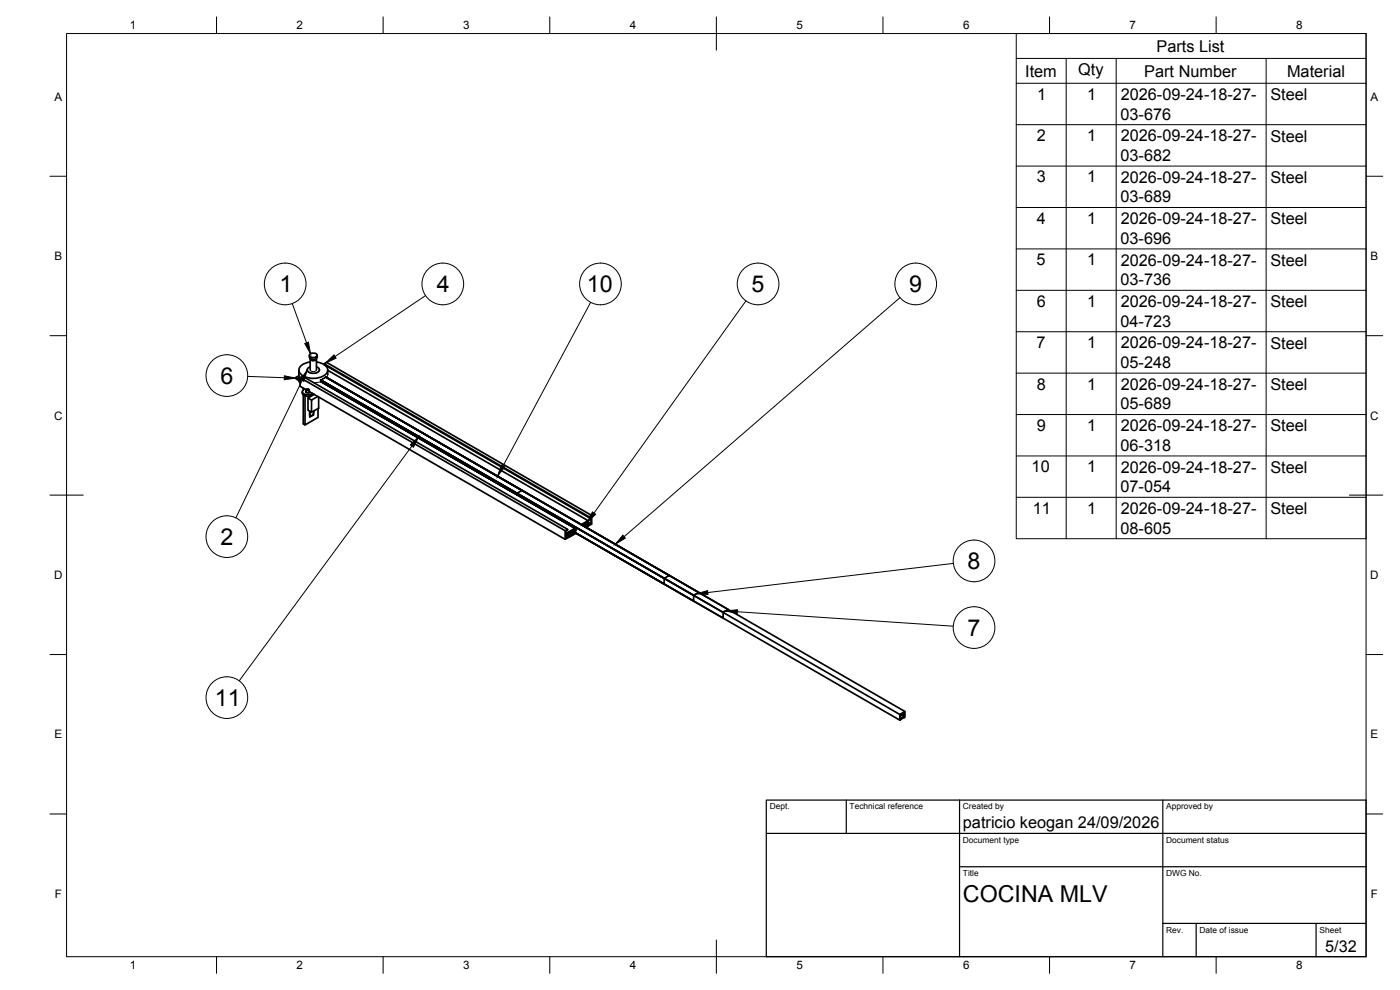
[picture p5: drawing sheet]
<svg xmlns="http://www.w3.org/2000/svg" width="420mm" height="297mm" viewBox="0 0 420 297" stroke-linecap="round" stroke-linejoin="round" font-family="sans-serif">
<!-- layer: Visible -->
<g fill="none" stroke="#000" stroke-width=".51">
<path d="M89.6 113.4v.3M89.6 114.1l-.8-.4v-.5l.8 .5 .5 1.2M89.7 112.8l-.1 .7 .5 1.1M89.7 111v2.7l.4 .7M89.7 112.7l-.9 .5M90.1 113.3l79.5 45.9 .7-.4M90.7 117.5a1.61 1.61 0 0 0 2.6 1.2l.6-.4M91 118.5v8.7l.5 .3M91 116.5v.5M91.5 116.7a.82 .82 0 0 0-.8 .9 .82 .82 0 0 0 .9 .8h1.2l.9-.4M91.5 118.8v8.7l3.9-2.2v-2.7M91.9 117.8v-.8l-1.8-1.1v-2.6l.7-.4 79.5 45.9v.3l-.5 .3v2.1l3-1.8-1.5 .9v-.6l1.5-.8"/>
<path d="M91.9 117.7h-.1M91.9 117.3l-.1 .1a.67 .67 0 0 0 .5 .5 .67 .67 0 0 0 .7-.3M92.2 111h.1M92.5 116.7l-.5 .1a.43 .43 0 0 0 .4 .4 .43 .43 0 0 0 .4-.3M92.8 117.5l76.8 44.3 3.2-1.8-2 1.2v-1M92.8 116.9v.9M92.8 117.7h.1M92.9 107.1a1.35 1.35 0 0 0 2.3 0M92.9 106.6v.5M92.9 106.4a1.43 1.43 0 0 1 2.3 .2 1.34 1.34 0 0 1-2.3 0zM93.1 110.1a.9 .9 0 0 0-.9 .9 .9 .9 0 0 0 .9 .9 2.07 2.07 0 0 0 2.8-.9l-.3-.6-.6-.3M93.1 108.6a3.2 3.2 0 0 0-3.4 2.7 4.1 4.1 0 0 0 4.3 2.2 4.1 4.1 0 0 0 4.3-2.2 2.63 2.63 0 0 0-2.4-2.5l-.9-.2"/>
<path d="M93.1 107.7v3.3M93.1 107.5a.94 .94 0 0 0 .9 .7 .94 .94 0 0 0 .9-.7M93.2 107.6a.87 .87 0 0 0 .8 .5 .87 .87 0 0 0 .8-.5M93.2 118.7v.1M93.9 118.1v.2l.1-.1M94.1 118.2l-.9 .6M94.3 118.3l-1.9 1.1 1.1 .6M95 107.7v3.3M95.2 106.6v.5M95.4 119l-1.9 1M95.6 119.1v3.4l-2.1 1.2-1.1-.6v-3.7M95.9 111h.1"/>
<path d="M97.3 109.1v.3l79.5 45.9 .6-.3v2.1M97.3 109.1l79.5 46v.2M97.3 109.1l.7-.4 79.6 46-.8 .4M97.7 113.1l120.8 69.8-1.5 .8v1.7l-44.2-25.5M97.7 113.1l112 64.7-1.5 .8v1.7l-35.4-20.4M97.7 113.1l103.2 59.6-1.6 .8v1.7l-26.5-15.3M97.7 113.1l59 34-1.5 .9v.6M97.7 113.1l173.9 100.4M97.8 109.7v.1M98.4 111.1l78.1 45.1-2 1.2M98.4 111v1.4M92.9 123.4v1.8l1.2-.7"/>
<path d="M93 124.5l-.1 .1M93.1 123.5l-.2 .5M93.5 120v3.7M93.9 124.4l.2 .1M94.1 124.1v.4M94.2 123.3a.98 .98 0 0 1-1.2 1.3v-.5l.2-.6M169.6 159.2v2.6M169.8 159.9l.1 .1M170.4 159.9l.4 .3M172.5 158.8l-2.3 1.2v.5l.2-.1M172.5 158.5l-2.6 1.5M172.5 159.5l-1.2 .6"/>
<path d="M172.8 158.9l-2 1.3M172.8 159.9l97.2 56.2M175.5 157.7l.4 .3v-.6l-.7 .4M175.5 157.7l-.3 .1M176.1 156.7l.3 .2-1.4 .8M176.2 156.8v-.2l-1.6 .9M176.5 156.6l.9 .5M176.5 156.2l-.1 1M177.4 157.1l-1.8 1 .3-.1M177.6 154.7v2.5l-1.7 1 .5-.3v-1M169.9 160v.9M170.4 160.6l-.6 .2"/>
<path d="M208.2 178.6l-112-64.6 173.8 100.4M270 214.4l1.6-.9v1.7l-1.6 .9zM270.7 214.5l.7 .4-1.2 .7v-.8l1.2-.7v.8M271.4 215.3h.1"/>
</g>
<!-- layer: Visible Narrow -->
<path d="M92.2 111a2.12 2.12 0 0 0 3.7 0M92.4 116.7l.4 .2M93.1 111a1.09 1.09 0 0 0 1.9 0M96.2 114.5l-1.9 .4M97.8 113.1l-1.6 .9M98.4 112.4l-.3 .9M155.2 148.6l-59-34.1v-.5v.5l76.3 44 .3 .7M172.4 159.5l.4 .4M172.5 159.4v.1M175.5 157.6v.1M170.2 160.3l.2 .3M170.3 160.7l.5 .2" fill="none" stroke="#000" stroke-width=".3"/>
<!-- layer: BORDER -->
<g fill="none" stroke="#000" stroke-width=".3">
<path d="M20 10.1h390v276.9h-390zM65 5.1v5M115 5.1v5M165 5.1v5M215 5.1v10M265 5.1v5M315 5.1v5M365 5.1v5M15 52.9h5M410 52.9h5M15 100.7h5M410 100.7h5"/>
<path d="M15 148.6h10M405 148.6h10M15 196.4h5M410 196.4h5M15 244.2h5M410 244.2h5M65 287v5M115 287v5M165 287v5M215 282.1v9.9M265 287v5M315 287v5"/>
<path d="M365 287v5"/>
</g>
<!-- layer: TITLEBLOCK -->
<path d="M230 240.1h180v46.9h-180zM230 250h180M254 240.1v9.9M288 240.1v46.9M349 240.1v46.9M288 260.1h122M349 277.1h61M359 277.1v9.9M395 277.1v9.9" fill="none" stroke="#000" stroke-width=".36"/>
<!-- layer: Parts Lists -->
<g fill="none" stroke="#000" stroke-width=".3">
<path d="M305 10.1h105v151.5h-105zM305 17.5h105M320 17.5v144.1M335 17.5v144.1M380 17.5v144.1M305 25h105M305 37.4h105M305 49.8h105M305 62.3h105M305 74.7h105M305 87.1h105M305 99.5h105"/>
<path d="M305 112h105M305 124.4h105M305 136.8h105M305 149.2h105"/>
</g>
<!-- layer: Balloons -->
<g fill="none" stroke="#000" stroke-width=".3">
<circle cx="85.6" cy="85.2" r="6.3"/>
<circle cx="132.9" cy="85.2" r="6.3"/>
<circle cx="180.2" cy="85.2" r="6.3"/>
<circle cx="227.5" cy="85.2" r="6.3"/>
<circle cx="274.8" cy="85.2" r="6.3"/>
<circle cx="68.1" cy="112.7" r="6.3"/>
<circle cx="68.1" cy="161" r="6.3"/>
<circle cx="292.3" cy="168.3" r="6.3"/>
<circle cx="292.3" cy="188.3" r="6.3"/>
<circle cx="68.1" cy="209.3" r="6.3"/>
</g>
<!-- layer: 0 -->
<path d="M85.3 112.8l3.5 .7-3.5 .4zM92.2 111l-1 3.4-1-.5zM91.5 103.1l1.1-.4 .6 3.5zM97.6 109l2.6-2.5 .7 1zM123.1 133.5l2.6-2.5-1.6 3.2zM150.5 139.5l1 .6-2.2 2.8zM177.8 153.6l1 .7-2.6 2.5zM186.9 160.6l.8 .8-3 1.9zM208.9 178.2l3.4-1 .2 1.2zM217.8 183.3l3.5-.3-.1 1.1z" fill="#000" stroke="#000" stroke-width=".3"/>
<path d="M87.7 91.1l4.3 11.8M127.7 88.7l-27.2 18.3M177.2 90.7l-26.2 49.1M223.9 90.3l-45.6 63.6M270.1 89.3l-82.8 71.7M74.3 112.9l11 .4M90.7 114.2l-19.9 41.2M123.6 133.8l-51.8 70.5M286.1 169l-73.7 8.8M221.3 183.5l64.8 4.4" fill="none" stroke="#000" stroke-width=".3"/>
<g font-size="7">
<text x="83.9" y="87.7">1</text>
<text x="131.1" y="87.7">4</text>
<text x="176.1" y="87.7">10</text>
<text x="225.6" y="87.7">5</text>
<text x="272.9" y="87.7">9</text>
<text x="66.1" y="115.2">6</text>
<text x="66.2" y="163.5">2</text>
<text x="290.4" y="170.8">8</text>
<text x="290.4" y="190.8">7</text>
<text x="64.5" y="211.8">11</text>
<text x="289" y="270.6">COCINA MLV</text>
</g>
<g font-size="4.9">
<text x="347.1" y="15.5">Parts List</text>
<text x="307.7" y="23">Item</text>
<text x="323.6" y="22.5">Qty</text>
<text x="343.4" y="23">Part Number</text>
<text x="386.3" y="23">Material</text>
<text x="311.3" y="29.9">1</text>
<text x="326.3" y="29.9">1</text>
<text x="336.3" y="35.9">03-676</text>
<text x="336.3" y="30">2026-09-24-18-27-</text>
<text x="381.3" y="30">Steel</text>
<text x="311.2" y="42.3">2</text>
<text x="326.3" y="42.3">1</text>
<text x="336.3" y="42.4">2026-09-24-18-27-</text>
<text x="381.3" y="42.5">Steel</text>
<text x="336.3" y="48.3">03-682</text>
<text x="311.1" y="54.7">3</text>
<text x="326.3" y="54.7">1</text>
<text x="336.3" y="54.8">2026-09-24-18-27-</text>
<text x="381.3" y="54.9">Steel</text>
<text x="336.3" y="60.7">03-689</text>
<text x="311.2" y="67.2">4</text>
<text x="326.3" y="67.2">1</text>
<text x="336.3" y="67.3">2026-09-24-18-27-</text>
<text x="381.3" y="67.3">Steel</text>
<text x="336.3" y="73.1">03-696</text>
<text x="311.1" y="79.6">5</text>
<text x="326.3" y="79.6">1</text>
<text x="336.3" y="79.7">2026-09-24-18-27-</text>
<text x="381.3" y="79.7">Steel</text>
<text x="336.3" y="85.5">03-736</text>
<text x="311.1" y="92">6</text>
<text x="326.3" y="92">1</text>
<text x="336.3" y="92.1">2026-09-24-18-27-</text>
<text x="381.3" y="92.2">Steel</text>
<text x="336.3" y="98">04-723</text>
<text x="311.1" y="104.4">7</text>
<text x="326.3" y="104.4">1</text>
<text x="336.3" y="104.5">2026-09-24-18-27-</text>
<text x="381.3" y="104.6">Steel</text>
<text x="336.3" y="110.4">05-248</text>
<text x="311.1" y="116.9">8</text>
<text x="326.3" y="116.9">1</text>
<text x="336.3" y="117">2026-09-24-18-27-</text>
<text x="381.3" y="117">Steel</text>
<text x="336.3" y="122.8">05-689</text>
<text x="311.1" y="129.3">9</text>
<text x="326.3" y="129.3">1</text>
<text x="336.3" y="129.4">2026-09-24-18-27-</text>
<text x="381.3" y="129.4">Steel</text>
<text x="336.3" y="135.2">06-318</text>
<text x="309.6" y="141.7">10</text>
<text x="326.3" y="141.7">1</text>
<text x="336.3" y="141.8">2026-09-24-18-27-</text>
<text x="381.3" y="141.9">Steel</text>
<text x="336.3" y="147.7">07-054</text>
<text x="309.9" y="154.1">11</text>
<text x="326.3" y="154.1">1</text>
<text x="336.3" y="154.2">2026-09-24-18-27-</text>
<text x="381.3" y="154.3">Steel</text>
<text x="336.3" y="160.1">08-605</text>
<text x="289" y="248.5">patricio keogan 24/09/2026</text>
<text x="397.7" y="285.7">5/32</text>
</g>
<g font-size="3.5">
<text x="39" y="8.8">1</text>
<text x="89" y="8.8">2</text>
<text x="139" y="8.8">3</text>
<text x="189" y="8.8">4</text>
<text x="239" y="8.8">5</text>
<text x="289" y="8.8">6</text>
<text x="339" y="8.8">7</text>
<text x="389" y="8.8">8</text>
<text x="16.3" y="30.2">A</text>
<text x="411.3" y="30.2">A</text>
<text x="16.3" y="78">B</text>
<text x="411.3" y="78">B</text>
<text x="16.2" y="125.9">C</text>
<text x="411.2" y="125.9">C</text>
<text x="16.2" y="173.7">D</text>
<text x="411.2" y="173.7">D</text>
<text x="16.3" y="221.6">E</text>
<text x="411.3" y="221.6">E</text>
<text x="16.4" y="269.4">F</text>
<text x="411.4" y="269.4">F</text>
<text x="39" y="290.8">1</text>
<text x="89" y="290.8">2</text>
<text x="139" y="290.8">3</text>
<text x="189" y="290.8">4</text>
<text x="239" y="290.8">5</text>
<text x="289" y="290.8">6</text>
<text x="339" y="290.8">7</text>
<text x="389" y="290.8">8</text>
</g>
<g font-size="2.5">
<text x="231" y="242.9">Dept.</text>
<text x="255" y="242.9">Technical reference</text>
<text x="289" y="242.9">Created by</text>
<text x="350" y="242.9">Approved by</text>
<text x="289" y="252.8">Document type</text>
<text x="350" y="252.8">Document status</text>
<text x="289" y="262.9">Title</text>
<text x="350" y="262.9">DWG No.</text>
<text x="350" y="279.9">Rev.</text>
<text x="360" y="279.9">Date of issue</text>
<text x="396" y="279.9">Sheet</text>
</g>
</svg>
